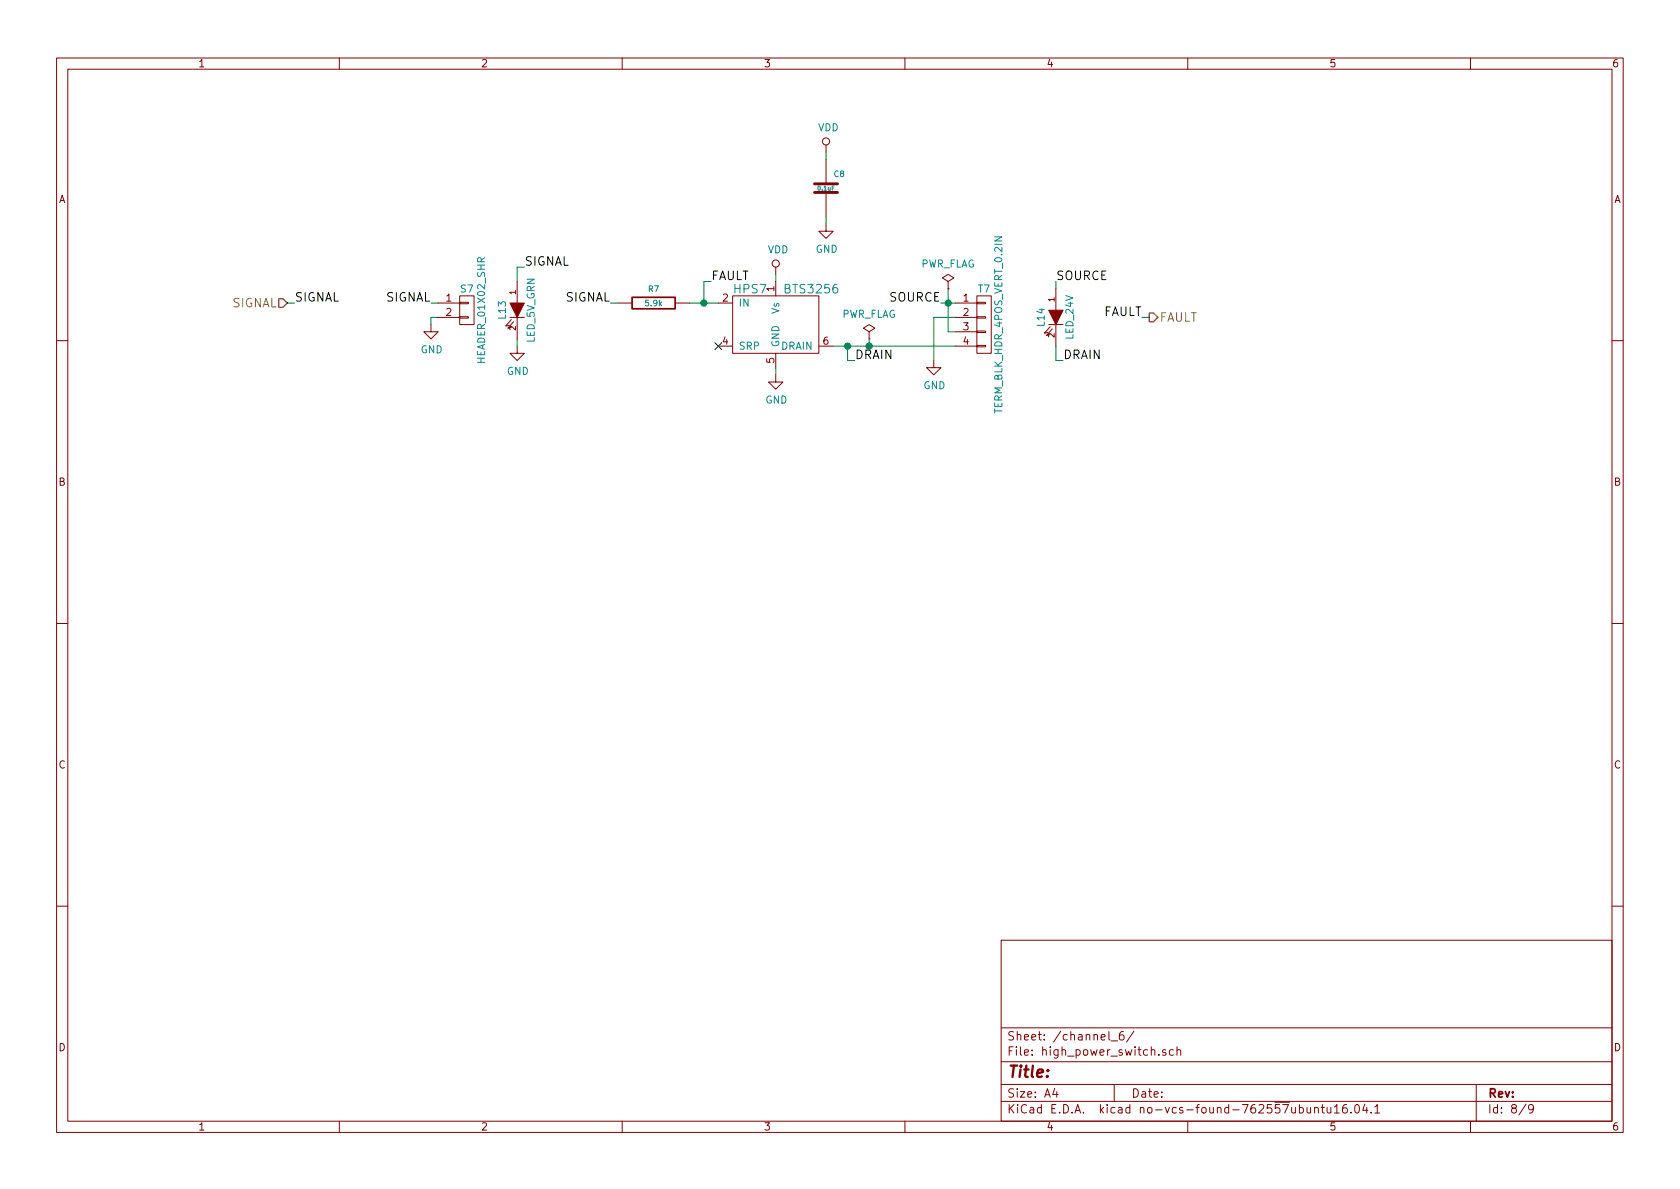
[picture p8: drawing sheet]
<svg xmlns="http://www.w3.org/2000/svg" width="297mm" height="210mm" viewBox="0 0 297 210" stroke-linecap="round" stroke-linejoin="round" font-family="sans-serif">
<g fill="none" stroke="#840000" stroke-width=".18">
<path d="M10 10.3h277v189.9h-277zM12 12.2h273v186.1h-273zM60 10.3v1.9M110 10.3v1.9M160 10.3v1.9M210 10.3v1.9M260 10.3v1.9M146 39.6v1.3h1.3l-1.3 1.3-1.2-1.3h1.2M146 25.6v1.3M146 28.2v4.3M146 34v4.3M76.2 57.4v1.3h1.3l-1.3 1.2-1.3-1.2h1.3"/>
<path d="M77.5 53.6h3.8M77.5 56.1h3.8M81.3 56h1.5v.3h-1.5zM81.3 53.5h1.5v.2h-1.5zM81.3 52.3h2.5v5.1h-2.5zM90.2 56.1h2.5M90.4 56.5l-1 1.2 .6-.2M90.8 56.9l-1 1.1 .6-.1M91.4 49.8v3.8M91.4 56.1v3.8M109.2 53.6h2.6M119.4 53.6h2.5"/>
<path d="M127 53.6h2.5M129.5 52.3h15.3v10.2h-15.3zM137.2 47.2v1.3M137.2 49.8v2.5M153.7 59.9h.1M153.7 58.7l1-.7-1-.6-1 .6 1 .7v1.2M167.6 51h.1M167.6 49.8l1.1-.7-1.1-.6-1 .6 1 .7v1.2M168.9 53.6h3.8M168.9 56.1h3.8M168.9 58.7h3.8M172.7 58.5h1.5v.3h-1.5z"/>
<path d="M172.7 56h1.5v.3h-1.5zM172.7 53.5h1.5v.2h-1.5zM172.7 52.3h2.6v10.2h-2.6zM185.4 57.4h2.6M185.7 57.8l-1 1.1 .6-.1M186.1 58.2l-1.1 1.1 .7-.1M186.7 51v3.9M186.7 57.4v3.8M10 60.2h2M91.4 61.2v1.3h1.3l-1.3 1.2-1.2-1.2h1.2M127 61.2h2.5M137.2 66.3v1.3h1.2l-1.2 1.2-1.3-1.2h1.3"/>
<path d="M137.2 62.5v2.5M144.8 61.2h2.5M165.1 63.7v1.3h1.3l-1.3 1.3-1.3-1.3h1.3M168.9 61.2h3.8M172.7 61.1h1.5v.2h-1.5zM285 60.2h2M10 110.3h2M285 110.3h2M10 160.2h2M177 166.3h108v32h-108zM285 160.2h2M60 198.3v1.9"/>
<path d="M110 198.3v1.9M160 198.3v1.9M177 194.8h108M177 191.8h108M177 187.8h108M177 181.8h108M186.5 192.5l-.4 1h1M186.8 193v1M196.1 182.4v1.3l.2 .2M196.5 184.1h1.1M197 191.8v3M198.6 182.4a.59 .59 0 0 0-.7 .7l.1 .7 .2 .1 .5-.1 .1-.5-.2-.2-.4-.1-.3 .3"/>
<path d="M200.5 182.3l-1.3 2M204.9 186.5v.1M206.1 185.7a.37 .37 0 0 0-.6 .1l.1 .2 .5 .2 .1 .1-.2 .3-.5-.1M207.5 185.7l-.5-.1-.2 .3v.6l.2 .1 .5-.1M208.1 185.7h.1a.37 .37 0 0 1 .6 .1v.8M208.1 185.1v1.5M210 198.3v1.9M229.7 195.9l.4-.1 .4 .3-.1 .6-.3 .1-.4-.1M231.1 195.8l.1 .9 .3 .1 .2-.1M231.7 195.8v1M232.4 196l.1-.1a.37 .37 0 0 1 .6 .1v.8M232.4 195.8v1"/>
<path d="M233.6 195.8h.6M233.8 195.3v1.3l.4 .2M234.6 195.8v.8a.39 .39 0 0 0 .7 .1M235.3 195.8v1M235.9 195.8l.5-.5v1.5M235.9 196.8h.9M238.1 195.3a.59 .59 0 0 0-.7 .7v.7l.2 .1 .6-.1v-.5l-.1-.2-.5-.1-.2 .3M238.9 196.7v.1M239.6 195.5l.4-.2a.94 .94 0 0 1 0 1.5l-.4-.3-.1-.6zM241.3 195.2l-.4 1.1h1M241.7 195.8v1M242.4 196.7v.1"/>
<path d="M243.1 195.8l.4-.5v1.5M243.1 196.8h.8M260 198.3v1.9M261 191.8v6.5M269.8 195.2l-1.2 2M271.1 196l-.3 .3-.4-.1-.1-.2v-.4l.1-.2 .4-.1 .2 .2a1.19 1.19 0 0 1-.2 1.2l-.4 .1"/>
<circle cx="146" cy="25" r=".63"/>
<circle cx="137.2" cy="46.6" r=".63"/>
</g>
<path d="M49.3 52.8h.7l.8 .8-.8 .8h-.7zM203.2 55.4h.8l.7 .7-.7 .8h-.8z" fill="none" stroke="#848400" stroke-width=".25"/>
<g fill="none" stroke="#008400" stroke-width=".18">
<path d="M146 26.9v1.3M146 38.3v1.3M50.8 53.6h1.3M76.2 53.6h1.3M77.5 56.1h-1.3v1.3M91.4 59.9v1.3M92.7 47.2h-1.3v2.6M107.9 53.6h1.3M121.9 53.6h5.1M125.7 49.8h-1.2v3.8M137.2 48.5v1.3M153.7 59.9v1.3"/>
<path d="M166.4 53.6h2.5M167.6 51v7.7h1.3M168.9 56.1h-3.8v7.6M186.7 49.8v1.2M201.9 56.1h1.3M137.2 65v1.3M147.3 61.2h21.6M149.9 61.2v2.5h1.2M186.7 61.2v2.5h1.3"/>
</g>
<path d="M111.8 52.6h7.6v2h-7.6z" fill="none" stroke="#840000" stroke-width=".3"/>
<g fill="#008400" stroke="#008400" stroke-width=".25">
<circle cx="124.5" cy="53.6" r=".51"/>
<circle cx="149.9" cy="61.2" r=".51"/>
<circle cx="167.6" cy="53.6" r=".51"/>
<circle cx="153.7" cy="61.2" r=".51"/>
</g>
<path d="M126.4 60.6l1.2 1.2M127.6 60.6l-1.2 1.2" fill="none" stroke="#000084" stroke-width=".18"/>
<path d="M144 34h4.1M144 32.5h4.1" fill="none" stroke="#840000" stroke-width=".51"/>
<g fill="#840000" stroke="#840000" stroke-width=".18">
<path d="M90.2 53.6h2.5l-1.3 2.5z"/>
<path d="M185.4 54.9h2.6l-1.3 2.5z"/>
</g>
<text font-size="2.8" fill="#840000" x="178" y="190.5">Title:</text>
<g font-size="2.1">
<text x="92.7" y="47">SIGNAL</text>
<text x="52.1" y="53.3">SIGNAL</text>
<text x="68.2" y="53.3">SIGNAL</text>
<text x="99.9" y="53.3">SIGNAL</text>
<text x="125.7" y="49.5">FAULT</text>
<text x="157.3" y="53.3">SOURCE</text>
<text x="186.7" y="49.5">SOURCE</text>
<text x="195" y="55.9">FAULT</text>
<text x="151.1" y="63.5">DRAIN</text>
<text x="188" y="63.5">DRAIN</text>
</g>
<g font-size="2.1" fill="#008484">
<text x="129.8" y="51.9">HPS7</text>
<text x="139" y="51.9">BTS3256</text>
</g>
<g font-size="2.1" fill="#848400">
<text x="41" y="54.4">SIGNAL</text>
<text x="205" y="56.9">FAULT</text>
</g>
<g font-size="2.1" fill="#840000">
<text x="178" y="184">Sheet: /channel_6/</text>
<text x="178" y="186.7">File: high_power_switch.sch</text>
<text x="178" y="196.9">KiCad E.D.A. kicad no-vcs-found-762557ubuntu16.04.1</text>
<text x="178" y="194.1">Size: A4</text>
<text x="200" y="194.1">Date:</text>
<text x="263" y="194.1">Rev:</text>
<text x="263" y="196.9">Id: 8/9</text>
</g>
<g font-size="1.8" fill="#840000">
<text x="35" y="11.9">1</text>
<text x="85" y="11.9">2</text>
<text x="135" y="11.9">3</text>
<text x="185" y="11.9">4</text>
<text x="235" y="11.9">5</text>
<text x="285" y="11.9">6</text>
<text x="10.4" y="35.9">A</text>
<text x="285.4" y="35.9">A</text>
<text x="78.9" y="53.3">1</text>
<text x="127.8" y="53.3">2</text>
<text x="136.9" y="51.5" transform="rotate(-90 136.9 51.5)">1</text>
<text x="170.3" y="53.3">1</text>
<text x="78.9" y="55.9">2</text>
<text x="170.3" y="55.9">2</text>
<text x="170.3" y="58.4">3</text>
<text x="127.8" y="61">4</text>
<text x="136.9" y="64.2" transform="rotate(-90 136.9 64.2)">5</text>
<text x="145.6" y="61">6</text>
<text x="170.3" y="61">4</text>
<text x="10.4" y="85.9">B</text>
<text x="285.4" y="85.9">B</text>
<text x="10.4" y="135.9">C</text>
<text x="285.4" y="135.9">C</text>
<text x="10.4" y="185.9">D</text>
<text x="285.4" y="185.9">D</text>
<text x="35" y="199.9">1</text>
<text x="85" y="199.9">2</text>
<text x="135" y="199.9">3</text>
<text x="185" y="199.9">4</text>
<text x="235" y="199.9">5</text>
<text x="285" y="199.9">6</text>
</g>
<g font-size="1.8" fill="#008484">
<text x="144.6" y="23.2">VDD</text>
<text x="135.7" y="44.8">VDD</text>
<text x="144.2" y="44.7">GND</text>
<text x="162.7" y="47.3">PWR_FLAG</text>
<text x="81.5" y="51.7">S7</text>
<text x="173" y="51.7">T7</text>
<text x="89.5" y="56.4" transform="rotate(-90 89.5 56.4)">L13</text>
<text x="130.6" y="54.2">IN</text>
<text x="137.8" y="55.5" transform="rotate(-90 137.8 55.5)">Vs</text>
<text x="148.7" y="56.2">PWR_FLAG</text>
<text x="184.7" y="57.7" transform="rotate(-90 184.7 57.7)">L14</text>
<text x="189.8" y="60" transform="rotate(-90 189.8 60)">LED_24V</text>
<text x="74.4" y="62.5">GND</text>
<text x="85.8" y="64" transform="rotate(-90 85.8 64)">HEADER_01X02_SHR</text>
<text x="94.5" y="60.6" transform="rotate(-90 94.5 60.6)">LED_5V_GRN</text>
<text x="130.6" y="61.8">SRP</text>
<text x="137.8" y="61.5" transform="rotate(-90 137.8 61.5)">GND</text>
<text x="138.2" y="61.8">DRAIN</text>
<text x="89.6" y="66.3">GND</text>
<text x="135.3" y="71.4">GND</text>
<text x="163.3" y="68.8">GND</text>
<text x="177.2" y="72.9" transform="rotate(-90 177.2 72.9)">TERM_BLK_HDR_4POS_VERT_0.2IN</text>
</g>
<g font-size="1.4" fill="#008484">
<text x="147.5" y="31.3">C8</text>
<text x="114.7" y="51.6">R7</text>
<text x="114.2" y="54.1">5.9k</text>
</g>
<g font-size="1.4" fill="#840000">
<text x="91.2" y="52.1" transform="rotate(-90 91.2 52.1)">1</text>
<text x="186.4" y="53.3" transform="rotate(-90 186.4 53.3)">1</text>
<text x="91.2" y="58.4" transform="rotate(-90 91.2 58.4)">2</text>
<text x="186.4" y="59.7" transform="rotate(-90 186.4 59.7)">2</text>
</g>
<text font-size="1.1" fill="#008484" x="144.7" y="33.7">0.1uF</text>
</svg>
